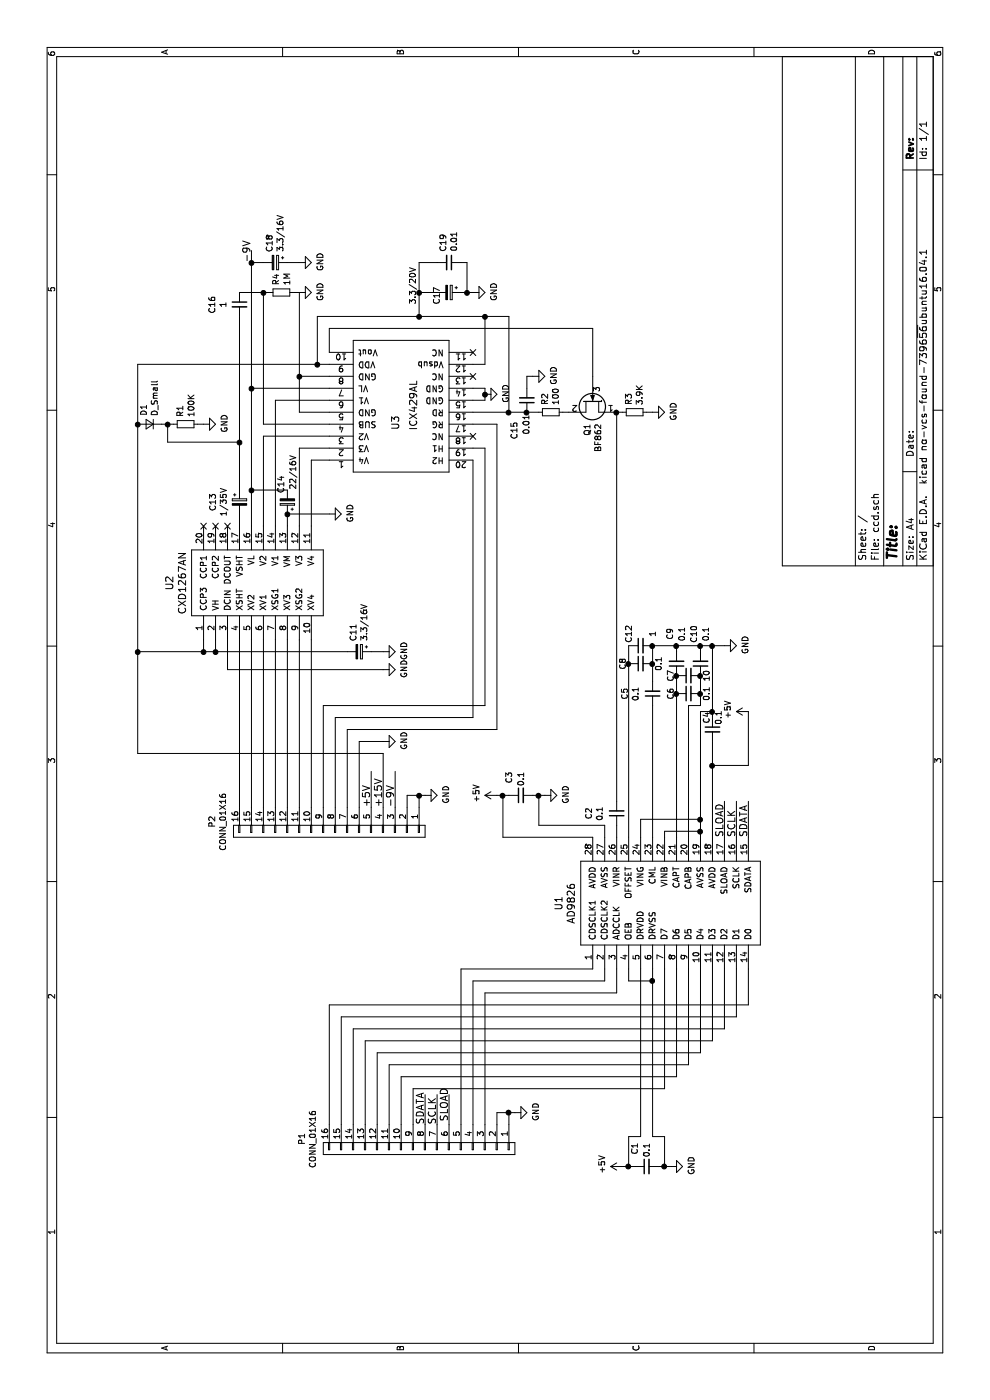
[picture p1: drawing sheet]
EESchema Schematic File Version 2
LIBS:power
LIBS:device
LIBS:transistors
LIBS:conn
LIBS:linear
LIBS:regul
LIBS:74xx
LIBS:cmos4000
LIBS:adc-dac
LIBS:memory
LIBS:xilinx
LIBS:microcontrollers
LIBS:dsp
LIBS:microchip
LIBS:analog_switches
LIBS:motorola
LIBS:texas
LIBS:intel
LIBS:audio
LIBS:interface
LIBS:digital-audio
LIBS:philips
LIBS:display
LIBS:cypress
LIBS:siliconi
LIBS:opto
LIBS:atmel
LIBS:contrib
LIBS:valves
LIBS:ccd
LIBS:ccd-cache
EELAYER 25 0
EELAYER END
$Descr A4 11693 8268
encoding utf-8
Sheet 1 1
Title ""
Date ""
Rev ""
Comp ""
Comment1 ""
Comment2 ""
Comment3 ""
Comment4 ""
$EndDescr
$Comp
L ICX429AL U3
U 1 1
P 8250 3350
F 0 "U3" V 8200 3500 60  0000 R CNN
F 1 "ICX429AL" V 8350 3500 60  0000 R CNN
F 2 "ccd:ICX429AL" H 8250 3350 60  0001 C CNN
F 3 "" H 8250 3350 60  0000 C CNN
	1    8250 3350
	0    -1   1    0   
$EndComp
$Comp
L CXD1267AN U2
U 1 1
P 6850 2150
F 0 "U2" H 6825 2887 60  0000 C CNN
F 1 "CXD1267AN" H 6825 2781 60  0000 C CNN
F 2 "Housings_SSOP:SSOP-20_4.4x6.5mm_Pitch0.65mm" H 6850 2050 60  0001 C CNN
F 3 "" H 6850 2050 60  0000 C CNN
	1    6850 2150
	1    0    0    -1  
$EndComp
Wire Wire Line
	7300 2600 7850 2600
Wire Wire Line
	7850 2600 7850 2750
Wire Wire Line
	7300 2500 7950 2500
Wire Wire Line
	7950 2500 7950 2750
$Comp
L CP_Small C14
U 1 1
P 7500 2400
F 0 "C14" V 7550 2250 50  0000 C CNN
F 1 "22/16V" V 7450 2150 50  0000 C CNN
F 2 "SMD_Packages:SMD-1210_Pol" H 7500 2400 50  0001 C CNN
F 3 "" H 7500 2400 50  0000 C CNN
	1    7500 2400
	0    -1   -1   0   
$EndComp
$Comp
L GND #PWR12
U 1 1
P 7400 2750
F 0 "#PWR12" H 7400 2500 50  0001 C CNN
F 1 "GND" H 7408 2577 50  0000 C CNN
F 2 "" H 7400 2750 50  0000 C CNN
F 3 "" H 7400 2750 50  0000 C CNN
	1    7400 2750
	1    0    0    -1  
$EndComp
Wire Wire Line
	7300 2400 7400 2400
Wire Wire Line
	7400 2400 7400 2750
Wire Wire Line
	7300 2100 9600 2100
Wire Wire Line
	7600 2100 7600 2400
Wire Wire Line
	7300 2200 8050 2200
Wire Wire Line
	8050 2200 8050 2750
Wire Wire Line
	7300 2300 8350 2300
Wire Wire Line
	8350 2300 8350 2750
Wire Wire Line
	8450 2100 8450 2750
Connection ~ 7600 2100
Connection ~ 8450 2100
$Comp
L CP_Small C18
U 1 1
P 9500 2300
F 0 "C18" H 9412 2254 50  0000 R CNN
F 1 "3.3/16V" H 9412 2345 50  0000 R CNN
F 2 "SMD_Packages:SMD-1210_Pol" H 9500 2300 50  0001 C CNN
F 3 "" H 9500 2300 50  0000 C CNN
	1    9500 2300
	-1   0    0    1   
$EndComp
$Comp
L GND #PWR19
U 1 1
P 9500 2500
F 0 "#PWR19" H 9500 2250 50  0001 C CNN
F 1 "GND" H 9508 2327 50  0000 C CNN
F 2 "" H 9500 2500 50  0000 C CNN
F 3 "" H 9500 2500 50  0000 C CNN
	1    9500 2500
	1    0    0    -1  
$EndComp
Wire Wire Line
	9500 2400 9500 2500
Wire Wire Line
	9500 2200 9500 2100
Connection ~ 9500 2100
Text Label 9500 2100 0    60   ~ 0
-9V
$Comp
L CP_Small C13
U 1 1
P 7500 2000
F 0 "C13" V 7275 2000 50  0000 C CNN
F 1 "1/35V" V 7366 2000 50  0000 C CNN
F 2 "SMD_Packages:SMD-1210_Pol" H 7500 2000 50  0001 C CNN
F 3 "" H 7500 2000 50  0000 C CNN
	1    7500 2000
	0    1    1    0   
$EndComp
Wire Wire Line
	7300 2000 7400 2000
$Comp
L C_Small C16
U 1 1
P 9150 2000
F 0 "C16" V 8921 2000 50  0000 C CNN
F 1 "1" V 9012 2000 50  0000 C CNN
F 2 "Capacitors_SMD:C_0603" H 9150 2000 50  0001 C CNN
F 3 "" H 9150 2000 50  0000 C CNN
	1    9150 2000
	0    1    1    0   
$EndComp
$Comp
L R_Small R4
U 1 1
P 9250 2350
F 0 "R4" H 9309 2396 50  0000 L CNN
F 1 "1M" H 9309 2305 50  0000 L CNN
F 2 "Capacitors_SMD:C_0603" H 9250 2350 50  0001 C CNN
F 3 "" H 9250 2350 50  0000 C CNN
	1    9250 2350
	1    0    0    -1  
$EndComp
Wire Wire Line
	7600 2000 9050 2000
Wire Wire Line
	9250 2000 9250 2250
$Comp
L GND #PWR17
U 1 1
P 9250 2500
F 0 "#PWR17" H 9250 2250 50  0001 C CNN
F 1 "GND" H 9258 2327 50  0000 C CNN
F 2 "" H 9250 2500 50  0000 C CNN
F 3 "" H 9250 2500 50  0000 C CNN
	1    9250 2500
	1    0    0    -1  
$EndComp
Wire Wire Line
	9250 2500 9250 2450
Wire Wire Line
	8150 2750 8150 2200
Wire Wire Line
	8150 2200 9250 2200
Connection ~ 9250 2200
NoConn ~ 7300 1700
NoConn ~ 7300 1800
NoConn ~ 7300 1900
Connection ~ 7400 2400
Wire Wire Line
	8250 2750 8250 2500
Wire Wire Line
	8250 2500 9250 2500
Wire Wire Line
	8550 2750 8550 2500
Connection ~ 8550 2500
$Comp
L R_Small R1
U 1 1
P 8150 1550
F 0 "R1" H 8209 1596 50  0000 L CNN
F 1 "100K" H 8209 1505 50  0000 L CNN
F 2 "Capacitors_SMD:C_0603" H 8150 1550 50  0001 C CNN
F 3 "" H 8150 1550 50  0000 C CNN
	1    8150 1550
	1    0    0    -1  
$EndComp
$Comp
L GND #PWR13
U 1 1
P 8150 1700
F 0 "#PWR13" H 8150 1450 50  0001 C CNN
F 1 "GND" H 8158 1527 50  0000 C CNN
F 2 "" H 8150 1700 50  0000 C CNN
F 3 "" H 8150 1700 50  0000 C CNN
	1    8150 1700
	1    0    0    -1  
$EndComp
Wire Wire Line
	8150 1700 8150 1650
$Comp
L D_Small D1
U 1 1
P 8150 1250
F 0 "D1" V 8196 1182 50  0000 R CNN
F 1 "D_Small" V 8105 1182 50  0000 R CNN
F 2 "Diodes_SMD:MiniMELF_Standard" V 8150 1250 50  0001 C CNN
F 3 "" V 8150 1250 50  0000 C CNN
	1    8150 1250
	0    -1   -1   0   
$EndComp
Wire Wire Line
	8150 1350 8150 1450
Wire Wire Line
	8150 1400 8000 1400
Wire Wire Line
	8000 1400 8000 2000
Connection ~ 8000 2000
Connection ~ 8150 1400
Wire Wire Line
	5400 1150 8650 1150
Wire Wire Line
	8650 1150 8650 2750
Connection ~ 8150 1150
Wire Wire Line
	6250 1800 6350 1800
Wire Wire Line
	6250 1150 6250 2900
Connection ~ 6250 1150
Wire Wire Line
	6350 1700 6250 1700
Connection ~ 6250 1700
$Comp
L CP_Small C11
U 1 1
P 6250 3000
F 0 "C11" H 6162 2954 50  0000 R CNN
F 1 "3.3/16V" H 6162 3045 50  0000 R CNN
F 2 "SMD_Packages:SMD-1210_Pol" H 6250 3000 50  0001 C CNN
F 3 "" H 6250 3000 50  0000 C CNN
	1    6250 3000
	-1   0    0    1   
$EndComp
$Comp
L GND #PWR10
U 1 1
P 6250 3200
F 0 "#PWR10" H 6250 2950 50  0001 C CNN
F 1 "GND" H 6258 3027 50  0000 C CNN
F 2 "" H 6250 3200 50  0000 C CNN
F 3 "" H 6250 3200 50  0000 C CNN
	1    6250 3200
	1    0    0    -1  
$EndComp
Wire Wire Line
	6250 3100 6250 3200
Connection ~ 6250 1800
Wire Wire Line
	6350 1900 6100 1900
Wire Wire Line
	6100 1900 6100 3200
$Comp
L GND #PWR9
U 1 1
P 6100 3200
F 0 "#PWR9" H 6100 2950 50  0001 C CNN
F 1 "GND" H 6108 3027 50  0000 C CNN
F 2 "" H 6100 3200 50  0000 C CNN
F 3 "" H 6100 3200 50  0000 C CNN
	1    6100 3200
	1    0    0    -1  
$EndComp
Wire Wire Line
	4950 2000 6350 2000
Wire Wire Line
	4950 2100 6350 2100
Wire Wire Line
	4950 2200 6350 2200
Wire Wire Line
	4950 2300 6350 2300
Wire Wire Line
	4950 2400 6350 2400
Wire Wire Line
	4950 2500 6350 2500
Wire Wire Line
	4950 2600 6350 2600
NoConn ~ 8750 3950
NoConn ~ 8550 3950
NoConn ~ 8050 3950
Wire Wire Line
	8650 3950 8650 4050
Wire Wire Line
	9050 4050 8650 4050
Wire Wire Line
	9050 2650 9050 4250
Wire Wire Line
	9050 2650 8650 2650
Connection ~ 8650 2650
$Comp
L CP_Small C17
U 1 1
P 9250 3750
F 0 "C17" H 9350 3650 50  0000 R CNN
F 1 "3.3/20V" H 9350 3450 50  0000 R CNN
F 2 "Capacitors_SMD:C_0603" H 9250 3750 50  0001 C CNN
F 3 "" H 9250 3750 50  0000 C CNN
	1    9250 3750
	-1   0    0    1   
$EndComp
$Comp
L GND #PWR18
U 1 1
P 9250 3950
F 0 "#PWR18" H 9250 3700 50  0001 C CNN
F 1 "GND" H 9258 3777 50  0000 C CNN
F 2 "" H 9250 3950 50  0000 C CNN
F 3 "" H 9250 3950 50  0000 C CNN
	1    9250 3950
	1    0    0    -1  
$EndComp
Wire Wire Line
	9250 3850 9250 3950
Wire Wire Line
	9250 3650 9250 3500
Wire Wire Line
	9050 3500 9500 3500
Connection ~ 9050 3500
$Comp
L C_Small C19
U 1 1
P 9500 3750
F 0 "C19" H 9408 3704 50  0000 R CNN
F 1 "0.01" H 9408 3795 50  0000 R CNN
F 2 "Capacitors_SMD:C_0603" H 9500 3750 50  0001 C CNN
F 3 "" H 9500 3750 50  0000 C CNN
	1    9500 3750
	-1   0    0    1   
$EndComp
Wire Wire Line
	9500 3500 9500 3650
Connection ~ 9250 3500
Wire Wire Line
	9500 3850 9500 3900
Wire Wire Line
	9500 3900 9250 3900
Connection ~ 9250 3900
Wire Wire Line
	7950 3950 7950 4050
Wire Wire Line
	8150 3950 8150 4150
$Comp
L GND #PWR15
U 1 1
P 8400 4050
F 0 "#PWR15" H 8400 3800 50  0001 C CNN
F 1 "GND" H 8408 3877 50  0000 C CNN
F 2 "" H 8400 4050 50  0000 C CNN
F 3 "" H 8400 4050 50  0000 C CNN
	1    8400 4050
	1    0    0    -1  
$EndComp
Wire Wire Line
	8350 3950 8350 4050
Wire Wire Line
	8350 4050 8450 4050
Wire Wire Line
	8450 4050 8450 3950
Connection ~ 8400 4050
$Comp
L R_Small R2
U 1 1
P 8250 4600
F 0 "R2" H 8191 4554 50  0000 R CNN
F 1 "100" H 8191 4645 50  0000 R CNN
F 2 "Capacitors_SMD:C_0603" H 8250 4600 50  0001 C CNN
F 3 "" H 8250 4600 50  0000 C CNN
	1    8250 4600
	-1   0    0    1   
$EndComp
$Comp
L R_Small R3
U 1 1
P 8250 5300
F 0 "R3" H 8191 5254 50  0000 R CNN
F 1 "3.9K" H 8191 5345 50  0000 R CNN
F 2 "Capacitors_SMD:C_0603" H 8250 5300 50  0001 C CNN
F 3 "" H 8250 5300 50  0000 C CNN
	1    8250 5300
	-1   0    0    1   
$EndComp
Wire Wire Line
	8250 3950 8250 4500
Connection ~ 8250 4400
Wire Wire Line
	8250 4700 8250 4750
Wire Wire Line
	8250 5150 8250 5200
$Comp
L GND #PWR16
U 1 1
P 8550 4450
F 0 "#PWR16" H 8550 4200 50  0001 C CNN
F 1 "GND" H 8558 4277 50  0000 C CNN
F 2 "" H 8550 4450 50  0000 C CNN
F 3 "" H 8550 4450 50  0000 C CNN
	1    8550 4450
	1    0    0    -1  
$EndComp
$Comp
L GND #PWR14
U 1 1
P 8250 5450
F 0 "#PWR14" H 8250 5200 50  0001 C CNN
F 1 "GND" H 8258 5277 50  0000 C CNN
F 2 "" H 8250 5450 50  0000 C CNN
F 3 "" H 8250 5450 50  0000 C CNN
	1    8250 5450
	1    0    0    -1  
$EndComp
Wire Wire Line
	9050 4250 8250 4250
Connection ~ 8250 4250
Connection ~ 9050 4050
Wire Wire Line
	8450 4400 8550 4400
Wire Wire Line
	8550 4400 8550 4450
Wire Wire Line
	8750 2750 8950 2750
Wire Wire Line
	8950 2750 8950 4950
Wire Wire Line
	8950 4950 8550 4950
Wire Wire Line
	8250 5400 8250 5450
$Comp
L C_Small C15
U 1 1
P 8350 4400
F 0 "C15" V 8450 4650 50  0000 C CNN
F 1 "0.01" V 8350 4600 50  0000 C CNN
F 2 "Capacitors_SMD:C_0603" H 8350 4400 50  0001 C CNN
F 3 "" H 8350 4400 50  0000 C CNN
	1    8350 4400
	0    -1   -1   0   
$EndComp
$Comp
L AD9826 U1
U 1 1
P 4150 5600
F 0 "U1" H 4150 6537 60  0000 C CNN
F 1 "AD9826" H 4150 6431 60  0000 C CNN
F 2 "Housings_SSOP:SSOP-28_5.3x10.2mm_Pitch0.65mm" H 4150 5600 60  0001 C CNN
F 3 "" H 4150 5600 60  0000 C CNN
	1    4150 5600
	1    0    0    -1  
$EndComp
Connection ~ 8250 5150
$Comp
L C_Small C2
U 1 1
P 4900 5150
F 0 "C2" V 5129 5150 50  0000 C CNN
F 1 "0.1" V 5038 5150 50  0000 C CNN
F 2 "Capacitors_SMD:C_0603" H 4900 5150 50  0001 C CNN
F 3 "" H 4900 5150 50  0000 C CNN
	1    4900 5150
	0    -1   -1   0   
$EndComp
Wire Wire Line
	4700 5150 4800 5150
$Comp
L C_Small C3
U 1 1
P 5050 4350
F 0 "C3" H 5200 4450 50  0000 C CNN
F 1 "0.1" H 5188 4350 50  0000 C CNN
F 2 "Capacitors_SMD:C_0603" H 5050 4350 50  0001 C CNN
F 3 "" H 5050 4350 50  0000 C CNN
	1    5050 4350
	1    0    0    -1  
$EndComp
$Comp
L GND #PWR6
U 1 1
P 5050 4550
F 0 "#PWR6" H 5050 4300 50  0001 C CNN
F 1 "GND" H 5058 4377 50  0000 C CNN
F 2 "" H 5050 4550 50  0000 C CNN
F 3 "" H 5050 4550 50  0000 C CNN
	1    5050 4550
	1    0    0    -1  
$EndComp
Wire Wire Line
	4700 5050 4800 5050
Wire Wire Line
	4800 5050 4800 4500
Wire Wire Line
	4800 4500 5050 4500
Wire Wire Line
	5050 4450 5050 4550
Connection ~ 5050 4500
Wire Wire Line
	4700 4950 4700 4200
Wire Wire Line
	4700 4200 5050 4200
Wire Wire Line
	5050 4150 5050 4250
Connection ~ 5050 4200
$Comp
L C_Small C8
U 1 1
P 6150 5350
F 0 "C8" H 6150 5500 50  0000 C CNN
F 1 "0.1" H 6150 5200 50  0000 C CNN
F 2 "Capacitors_SMD:C_0603" H 6150 5350 50  0001 C CNN
F 3 "" H 6150 5350 50  0000 C CNN
	1    6150 5350
	1    0    0    -1  
$EndComp
$Comp
L C_Small C12
U 1 1
P 6300 5350
F 0 "C12" H 6400 5450 50  0000 C CNN
F 1 "1" H 6400 5250 50  0000 C CNN
F 2 "Capacitors_SMD:C_0603" H 6300 5350 50  0001 C CNN
F 3 "" H 6300 5350 50  0000 C CNN
	1    6300 5350
	1    0    0    -1  
$EndComp
$Comp
L C_Small C5
U 1 1
P 5900 5450
F 0 "C5" V 6129 5450 50  0000 C CNN
F 1 "0.1" V 6038 5450 50  0000 C CNN
F 2 "Capacitors_SMD:C_0603" H 5900 5450 50  0001 C CNN
F 3 "" H 5900 5450 50  0000 C CNN
	1    5900 5450
	0    -1   -1   0   
$EndComp
Wire Wire Line
	4700 5250 6300 5250
Connection ~ 6150 5250
Connection ~ 6150 5450
Wire Wire Line
	6000 5450 6300 5450
Wire Wire Line
	4700 5450 5800 5450
$Comp
L C_Small C9
U 1 1
P 6150 5650
F 0 "C9" V 6200 5400 50  0000 C CNN
F 1 "0.1" V 6100 5400 50  0000 C CNN
F 2 "Capacitors_SMD:C_0603" H 6150 5650 50  0001 C CNN
F 3 "" H 6150 5650 50  0000 C CNN
	1    6150 5650
	0    -1   -1   0   
$EndComp
Wire Wire Line
	4700 5650 6050 5650
Wire Wire Line
	6250 5650 6300 5650
Wire Wire Line
	6300 5450 6300 6050
Connection ~ 6300 5450
$Comp
L C_Small C7
U 1 1
P 6050 5750
F 0 "C7" H 6050 5900 50  0000 C CNN
F 1 "10" H 6050 5600 50  0000 C CNN
F 2 "Capacitors_SMD:C_0603" H 6050 5750 50  0001 C CNN
F 3 "" H 6050 5750 50  0000 C CNN
	1    6050 5750
	1    0    0    -1  
$EndComp
$Comp
L C_Small C6
U 1 1
P 5900 5750
F 0 "C6" H 5900 5900 50  0000 C CNN
F 1 "0.1" H 5900 5600 50  0000 C CNN
F 2 "Capacitors_SMD:C_0603" H 5900 5750 50  0001 C CNN
F 3 "" H 5900 5750 50  0000 C CNN
	1    5900 5750
	1    0    0    -1  
$EndComp
Connection ~ 5900 5650
Connection ~ 6050 5650
Wire Wire Line
	4700 5750 5800 5750
Wire Wire Line
	5800 5750 5800 5850
Wire Wire Line
	5800 5850 6050 5850
Connection ~ 5900 5850
$Comp
L C_Small C10
U 1 1
P 6150 5850
F 0 "C10" V 6200 5600 50  0000 C CNN
F 1 "0.1" V 6100 5600 50  0000 C CNN
F 2 "Capacitors_SMD:C_0603" H 6150 5850 50  0001 C CNN
F 3 "" H 6150 5850 50  0000 C CNN
	1    6150 5850
	0    -1   -1   0   
$EndComp
Connection ~ 6050 5850
Wire Wire Line
	6300 5850 6250 5850
Connection ~ 6300 5650
Wire Wire Line
	4700 5850 5750 5850
Wire Wire Line
	5750 5850 5750 5950
Wire Wire Line
	5700 5950 6300 5950
Connection ~ 6300 5850
$Comp
L C_Small C4
U 1 1
P 5600 5950
F 0 "C4" V 5550 6050 50  0000 C CNN
F 1 "0.1" V 5650 6050 50  0000 C CNN
F 2 "Capacitors_SMD:C_0603" H 5600 5950 50  0001 C CNN
F 3 "" H 5600 5950 50  0000 C CNN
	1    5600 5950
	0    1    1    0   
$EndComp
Wire Wire Line
	4700 5950 5500 5950
Connection ~ 5750 5950
Wire Wire Line
	4700 5550 4750 5550
Wire Wire Line
	4750 5550 4750 5850
Connection ~ 4750 5850
Wire Wire Line
	4700 5350 4850 5350
Wire Wire Line
	4850 5350 4850 5850
Connection ~ 4850 5850
$Comp
L +5V #PWR8
U 1 1
P 5750 6250
F 0 "#PWR8" H 5750 6100 50  0001 C CNN
F 1 "+5V" H 5768 6423 50  0000 C CNN
F 2 "" H 5750 6250 50  0000 C CNN
F 3 "" H 5750 6250 50  0000 C CNN
	1    5750 6250
	1    0    0    -1  
$EndComp
Text Label 4700 6050 0    60   ~ 0
SLOAD
Text Label 4700 6150 0    60   ~ 0
SCLK
Text Label 4700 6250 0    60   ~ 0
SDATA
Wire Wire Line
	5300 5950 5300 6250
Wire Wire Line
	5300 6250 5750 6250
Connection ~ 5300 5950
Wire Wire Line
	4700 6050 5000 6050
Wire Wire Line
	4700 6150 5000 6150
Wire Wire Line
	4700 6250 5000 6250
$Comp
L GND #PWR11
U 1 1
P 6300 6050
F 0 "#PWR11" H 6300 5800 50  0001 C CNN
F 1 "GND" H 6308 5877 50  0000 C CNN
F 2 "" H 6300 6050 50  0000 C CNN
F 3 "" H 6300 6050 50  0000 C CNN
	1    6300 6050
	1    0    0    -1  
$EndComp
Connection ~ 6300 5950
$Comp
L C_Small C1
U 1 1
P 1950 5400
F 0 "C1" H 2100 5500 50  0000 C CNN
F 1 "0.1" H 2088 5400 50  0000 C CNN
F 2 "Capacitors_SMD:C_0603" H 1950 5400 50  0001 C CNN
F 3 "" H 1950 5400 50  0000 C CNN
	1    1950 5400
	1    0    0    -1  
$EndComp
$Comp
L GND #PWR2
U 1 1
P 1950 5600
F 0 "#PWR2" H 1950 5350 50  0001 C CNN
F 1 "GND" H 1958 5427 50  0000 C CNN
F 2 "" H 1950 5600 50  0000 C CNN
F 3 "" H 1950 5600 50  0000 C CNN
	1    1950 5600
	1    0    0    -1  
$EndComp
$Comp
L +5V #PWR1
U 1 1
P 1950 5200
F 0 "#PWR1" H 1950 5050 50  0001 C CNN
F 1 "+5V" H 1968 5373 50  0000 C CNN
F 2 "" H 1950 5200 50  0000 C CNN
F 3 "" H 1950 5200 50  0000 C CNN
	1    1950 5200
	1    0    0    -1  
$EndComp
Wire Wire Line
	1950 5200 1950 5300
Wire Wire Line
	1950 5500 1950 5600
Wire Wire Line
	2200 5350 3600 5350
Wire Wire Line
	2200 5350 2200 5250
Wire Wire Line
	2200 5250 1950 5250
Connection ~ 1950 5250
Wire Wire Line
	2200 5450 3600 5450
Wire Wire Line
	2200 5450 2200 5550
Wire Wire Line
	2200 5550 1950 5550
Connection ~ 1950 5550
Wire Wire Line
	3600 5250 3500 5250
Wire Wire Line
	3500 5250 3500 5450
Connection ~ 3500 5450
Wire Wire Line
	3600 6250 3300 6250
Wire Wire Line
	3300 6250 3300 2750
Wire Wire Line
	3300 2750 2300 2750
Wire Wire Line
	2300 2850 3200 2850
Wire Wire Line
	3200 2850 3200 6150
Wire Wire Line
	3200 6150 3600 6150
Wire Wire Line
	3600 6050 3100 6050
Wire Wire Line
	3100 6050 3100 2950
Wire Wire Line
	3100 2950 2300 2950
Wire Wire Line
	2300 3050 3000 3050
Wire Wire Line
	3000 3050 3000 5950
Wire Wire Line
	3000 5950 3600 5950
Wire Wire Line
	3600 5850 2900 5850
Wire Wire Line
	2900 5850 2900 3150
Wire Wire Line
	2900 3150 2300 3150
Wire Wire Line
	2300 3250 2800 3250
Wire Wire Line
	2800 3250 2800 5750
Wire Wire Line
	2800 5750 3600 5750
Wire Wire Line
	3600 5650 2700 5650
Wire Wire Line
	2700 5650 2700 3350
Wire Wire Line
	2700 3350 2300 3350
Wire Wire Line
	2300 3450 2600 3450
Wire Wire Line
	2600 3450 2600 5550
Wire Wire Line
	2600 5550 3600 5550
Wire Wire Line
	2300 3850 3600 3850
Wire Wire Line
	3600 3850 3600 4950
Wire Wire Line
	3600 5050 3500 5050
Wire Wire Line
	3500 5050 3500 3950
Wire Wire Line
	3500 3950 2300 3950
Wire Wire Line
	2300 4050 3400 4050
Wire Wire Line
	3400 4050 3400 5150
Wire Wire Line
	3400 5150 3600 5150
Wire Wire Line
	2300 3550 2550 3550
Wire Wire Line
	2550 3650 2300 3650
Wire Wire Line
	2300 3750 2550 3750
Text Label 2325 3750 0    60   ~ 0
SLOAD
Text Label 2300 3650 0    60   ~ 0
SCLK
Text Label 2300 3550 0    60   ~ 0
SDATA
$Comp
L GND #PWR3
U 1 1
P 2400 4300
F 0 "#PWR3" H 2400 4050 50  0001 C CNN
F 1 "GND" H 2408 4127 50  0000 C CNN
F 2 "" H 2400 4300 50  0000 C CNN
F 3 "" H 2400 4300 50  0000 C CNN
	1    2400 4300
	1    0    0    -1  
$EndComp
Wire Wire Line
	2300 4150 2400 4150
Wire Wire Line
	2400 4150 2400 4300
Wire Wire Line
	7950 4050 5800 4050
Wire Wire Line
	5800 4050 5800 2700
Wire Wire Line
	5800 2700 4950 2700
Wire Wire Line
	4950 2800 5700 2800
Wire Wire Line
	5700 2800 5700 3950
Wire Wire Line
	5700 3950 7850 3950
Wire Wire Line
	8150 4150 5600 4150
Wire Wire Line
	5600 4150 5600 2900
Wire Wire Line
	5600 2900 4950 2900
$Comp
L GND #PWR7
U 1 1
P 5500 3200
F 0 "#PWR7" H 5500 2950 50  0001 C CNN
F 1 "GND" H 5508 3027 50  0000 C CNN
F 2 "" H 5500 3200 50  0000 C CNN
F 3 "" H 5500 3200 50  0000 C CNN
	1    5500 3200
	1    0    0    -1  
$EndComp
Wire Wire Line
	4950 3000 5500 3000
Wire Wire Line
	5500 3000 5500 3200
Wire Wire Line
	4950 3100 5250 3100
Wire Wire Line
	4950 3200 5400 3200
Wire Wire Line
	4950 3300 5250 3300
$Comp
L GND #PWR4
U 1 1
P 5050 3550
F 0 "#PWR4" H 5050 3300 50  0001 C CNN
F 1 "GND" H 5058 3377 50  0000 C CNN
F 2 "" H 5050 3550 50  0000 C CNN
F 3 "" H 5050 3550 50  0000 C CNN
	1    5050 3550
	1    0    0    -1  
$EndComp
Wire Wire Line
	4950 3400 5050 3400
Wire Wire Line
	5050 3400 5050 3550
Text Label 4950 3200 0    60   ~ 0
+15V
Text Label 4950 3300 0    60   ~ 0
-9V
Wire Wire Line
	5400 3200 5400 1150
Text Label 4950 3100 0    60   ~ 0
+5V
$Comp
L +5V #PWR5
U 1 1
P 5050 4150
F 0 "#PWR5" H 5050 4000 50  0001 C CNN
F 1 "+5V" H 5068 4323 50  0000 C CNN
F 2 "" H 5050 4150 50  0000 C CNN
F 3 "" H 5050 4150 50  0000 C CNN
	1    5050 4150
	1    0    0    -1  
$EndComp
$Comp
L CONN_01X16 P2
U 1 1
P 4750 2750
F 0 "P2" H 4669 1775 50  0000 C CNN
F 1 "CONN_01X16" H 4669 1866 50  0000 C CNN
F 2 "ccd:FPC_16" H 4750 2750 50  0001 C CNN
F 3 "" H 4750 2750 50  0000 C CNN
	1    4750 2750
	-1   0    0    1   
$EndComp
Wire Wire Line
	4950 3500 5050 3500
Connection ~ 5050 3500
$Comp
L CONN_01X16 P1
U 1 1
P 2100 3500
F 0 "P1" H 2019 2525 50  0000 C CNN
F 1 "CONN_01X16" H 2019 2616 50  0000 C CNN
F 2 "ccd:FPC_16" H 2100 3500 50  0001 C CNN
F 3 "" H 2100 3500 50  0000 C CNN
	1    2100 3500
	-1   0    0    1   
$EndComp
Wire Wire Line
	2400 4250 2300 4250
Connection ~ 2400 4250
Wire Wire Line
	8250 5150 5000 5150
$Comp
L Q_NJFET_SDG Q1
U 1 1
P 8350 4950
F 0 "Q1" H 8541 4996 50  0000 L CNN
F 1 "BF862" H 8541 4905 50  0000 L CNN
F 2 "" H 8550 5050 50  0000 C CNN
F 3 "" H 8350 4950 50  0000 C CNN
	1    8350 4950
	-1   0    0    -1  
$EndComp
$EndSCHEMATC
